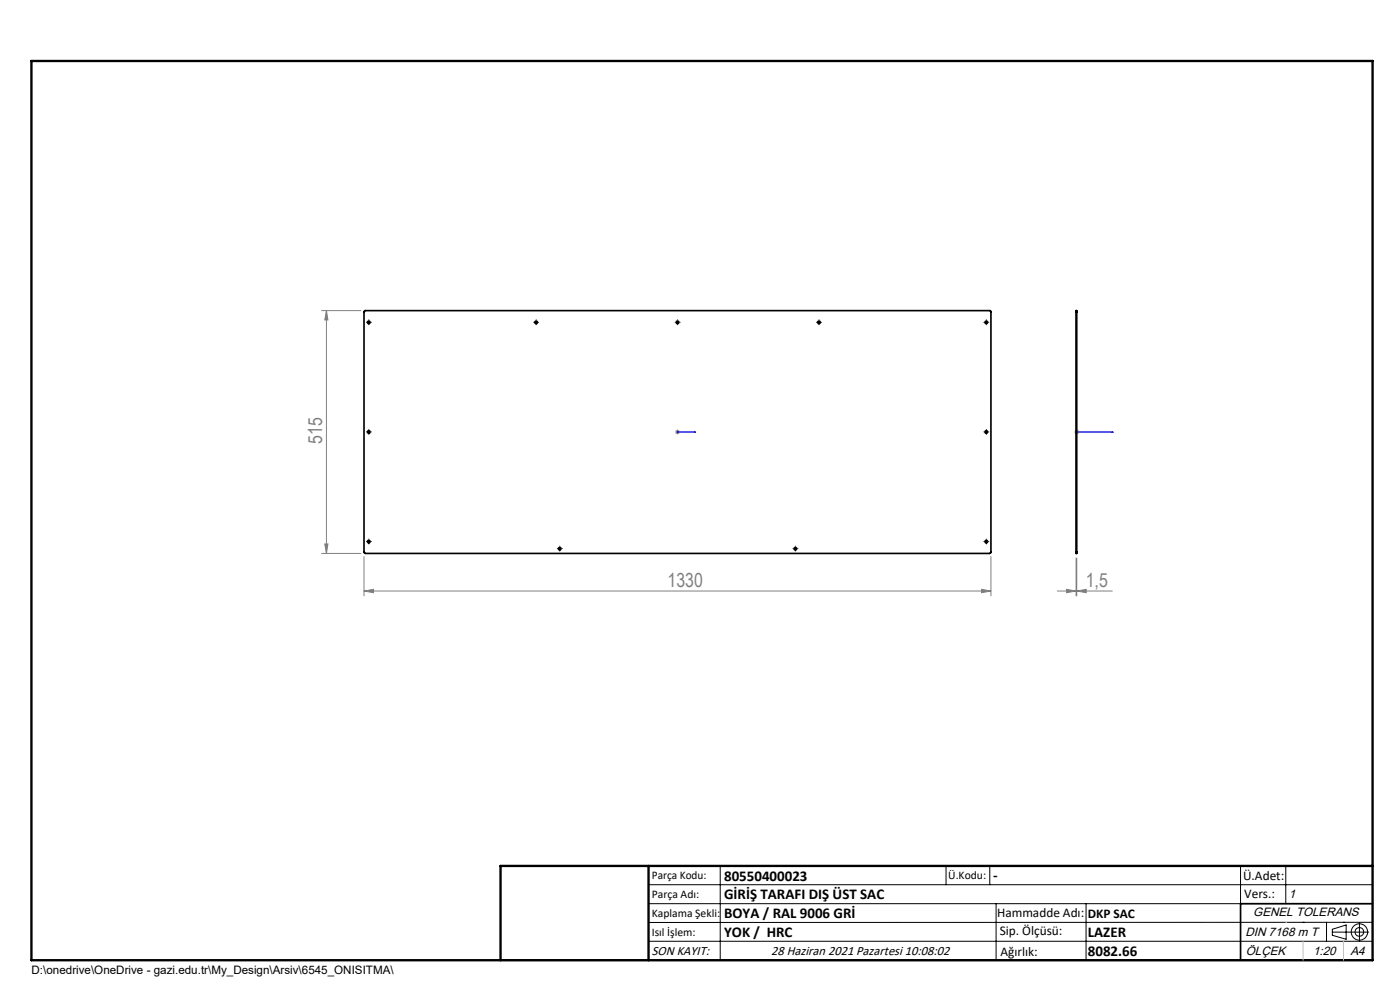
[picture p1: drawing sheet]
<svg xmlns="http://www.w3.org/2000/svg" width="297mm" height="210mm" viewBox="0 0 297 210" stroke-linecap="round" stroke-linejoin="round" font-family="sans-serif">
<g fill="none" stroke="#000" stroke-width=".21">
<path d="M78 68.4h.5M78.2 68.1v.5M113.5 68.4h.5M113.7 68.1v.5M143.5 68.4h.5M143.7 68.1v.5M173.5 68.4h.5M173.7 68.1v.5M209 68.4h.5M209.2 68.1v.5M78 91.6h.5M78.2 91.4v.5"/>
<path d="M209 91.6h.5M209.2 91.4v.5M78 114.9h.5M78.2 114.6v.5M118.5 116.4h.5M118.7 116.1v.5M168.5 116.4h.5M168.7 116.1v.5M209 114.9h.5M209.2 114.6v.5M137.6 187.7h153.6M137.6 191.7h153.6"/>
<path d="M137.6 199.7h153.6M152.8 183.7v20M200.7 183.7v4M210 183.7v4M211.3 191.7v12M230.4 191.7v12M263.2 183.7v20M272.8 183.7v8M276.4 195.6h.1M281.4 195.6v4.1M282.6 197.7h7.8M282.6 197.1l3-.9v3l-3-.8z"/>
<path d="M285 195.6h.1M288.4 195.8v3.8M291.2 195.6l-153.6 .1"/>
<circle cx="288.4" cy="197.7" r="1.74"/>
<circle cx="288.4" cy="197.7" r=".93"/>
</g>
<path d="M143.7 91.6h.1zM143.7 91.6h.1M143.7 91.6h3.9M147.6 91.6h-.4h.4M228.4 91.6h.1zM228.4 91.6h.1M228.4 91.6h7.7M236.1 91.6h-.3h.3" fill="none" stroke="#00f" stroke-width=".21"/>
<g fill="none" stroke="#808080" stroke-width=".21">
<path d="M68.2 65.9h8.4M69.3 65.9v51.5M69.3 65.9l.3 2h-.7zM143.2 91.6h1.1M143.4 91.3l.7 .7M143.7 91.1v1M144.1 91.3l-.7 .7M227.9 91.6h1.1M228.1 91.3l.7 .7M228.4 91.1v1M228.8 91.3l-.7 .7M68.2 117.4h8.4"/>
<path d="M68.9 115.4h.7l-.3 2zM77.2 118.1v8.3M210.2 118.1v8.3M228.3 118.4v8M228.4 118.4v8M77.2 125.4l2-.4v.7zM77.2 125.4h133M208.2 125l2 .4-2 .3zM224.3 125.4h11.7M226.3 125l2 .4-2 .3zM228.4 125.4l2-.4v.7z"/>
</g>
<g fill="none" stroke="#000" stroke-width=".21" stroke-dasharray="15.2 1.3 1.3 1.3">
<path d="M77.8 68.4h-.1M78.3 67.9v-.1M78.3 68.9h.1M78.8 68.4h.1M113.3 68.4h-.1M113.8 67.9v-.1M113.8 68.9h.1M114.3 68.4h.1M143.3 68.4h-.1M143.8 67.9v-.1M143.8 68.9h.1M144.3 68.4h.1"/>
<path d="M173.3 68.4h-.1M173.8 67.9v-.1M173.8 68.9h.1M174.3 68.4h.1M208.8 68.4h-.1M209.3 67.9v-.1M209.3 68.9h.1M209.8 68.4h.1M77.8 91.6h-.1M78.3 91.1h.1M78.3 92.1h.1M78.8 91.6h.1"/>
<path d="M208.8 91.6h-.1M209.3 91.1h.1M209.3 92.1h.1M209.8 91.6h.1M77.8 114.9h-.1M78.3 114.4v-.1M78.3 115.4h.1M78.8 114.9h.1M118.3 116.4h-.1M118.8 115.9v-.1M118.8 116.9h.1M119.3 116.4h.1"/>
<path d="M168.3 116.4h-.1M168.8 115.9v-.1M168.8 116.9h.1M169.3 116.4h.1M208.8 114.9h-.1M209.3 114.4v-.1M209.3 115.4h.1M209.8 114.9h.1"/>
</g>
<path d="M291.2 191.7h-28v12M106.2 203.7h185" fill="none" stroke="#000" stroke-width=".35"/>
<path d="M6.7 12.9h284.5v190.8h-284.5zM137.6 183.7v20M291.2 183.7h-185v20" fill="none" stroke="#000" stroke-width=".5"/>
<path d="M272.8 195.6h.1M276.4 199.7v4M285 199.7v4" fill="none" stroke="#c0c0c0" stroke-width=".21"/>
<g fill="#00f">
<path d="M147.2 91.6h.4zM143.7 91.6h.1z"/>
<path d="M228.4 91.6h.1zM235.8 91.6h.3z"/>
</g>
<g fill="#808080">
<path d="M77.2 125.4l2-.4v.7zM208.2 125l2 .4-2 .3zM226.3 125l2 .4-2 .3zM228.4 125.4l2-.4v.7z"/>
<path d="M68.9 115.4h.7l-.3 2zM69.3 65.9l.3 2h-.7z"/>
</g>
<g fill="none" stroke="#000" stroke-width=".35">
<path d="M77.3 66l132.7-.1 .2 .2v51.1l-.3 .2h-132.5l-.2-.3zM228.3 66.2v-.3h.1v.3M228.3 66.2v50.9M228.3 66.2h.1M228.4 66.2v50.9M228.3 117.1v.3h.1v-.3M228.3 117.1h.1"/>
<circle cx="78.2" cy="68.4" r=".27"/>
<circle cx="113.7" cy="68.4" r=".26"/>
<circle cx="143.7" cy="68.4" r=".27"/>
<circle cx="173.7" cy="68.4" r=".26"/>
<circle cx="209.3" cy="68.4" r=".27"/>
<circle cx="78.2" cy="91.6" r=".27"/>
<circle cx="209.2" cy="91.6" r=".27"/>
<circle cx="78.2" cy="114.9" r=".27"/>
<circle cx="118.7" cy="116.4" r=".26"/>
<circle cx="168.8" cy="116.4" r=".27"/>
<circle cx="209.2" cy="114.9" r=".27"/>
</g>
<g font-size="4.1" fill="#808080">
<text x="68.3" y="94.2" transform="rotate(-90 68.3 94.2)">515</text>
<text x="141.6" y="124.4">1330</text>
<text x="230.3" y="124.4">1,5</text>
</g>
<g font-size="3.2">
<text x="153.6" y="186.8">80550400023</text>
<text x="153.6" y="190.8">GİRİŞ TARAFI DIŞ ÜST SAC</text>
<text x="210.7" y="186.6">-</text>
<text x="153.6" y="194.8">BOYA / RAL 9006 GRİ</text>
<text x="153.6" y="198.8">YOK / HRC</text>
<text x="230.8" y="198.7">LAZER</text>
<text x="230.8" y="202.8">8082.66</text>
</g>
<g font-size="2.8">
<text x="263.7" y="186.7">Ü.Adet:</text>
<text x="263.9" y="190.5">Vers.:</text>
<text x="211.5" y="194.5">Hammadde Adı:</text>
<text x="230.8" y="194.7">DKP SAC</text>
<text x="138.3" y="202.6">SON KAYIT:</text>
<text x="163.6" y="202.6">28 Haziran 2021 Pazartesi 10:08:02</text>
<text x="212.1" y="198.4">Sip. Ölçüsü:</text>
<text x="212.2" y="202.7">Ağırlık:</text>
</g>
<g font-size="2.6">
<text x="273.4" y="190.4">1</text>
<text x="265.9" y="194.4">GENEL TOLERANS</text>
<text x="264.2" y="198.5">DIN 7168 m T</text>
<text x="264.3" y="202.6">ÖLÇEK</text>
<text x="278.5" y="202.6">1:20</text>
<text x="286.5" y="202.6">A4</text>
</g>
<g font-size="2.5">
<text x="138.3" y="186.4">Parça Kodu:</text>
<text x="138.3" y="190.5">Parça Adı:</text>
<text x="201.2" y="186.5">Ü.Kodu:</text>
<text x="138.3" y="194.5">Kaplama Şekli:</text>
<text x="138.3" y="198.6">Isıl İşlem:</text>
<text x="6.7" y="206.7">D:\onedrive\OneDrive - gazi.edu.tr\My_Design\Arsiv\6545_ONISITMA\</text>
</g>
</svg>
